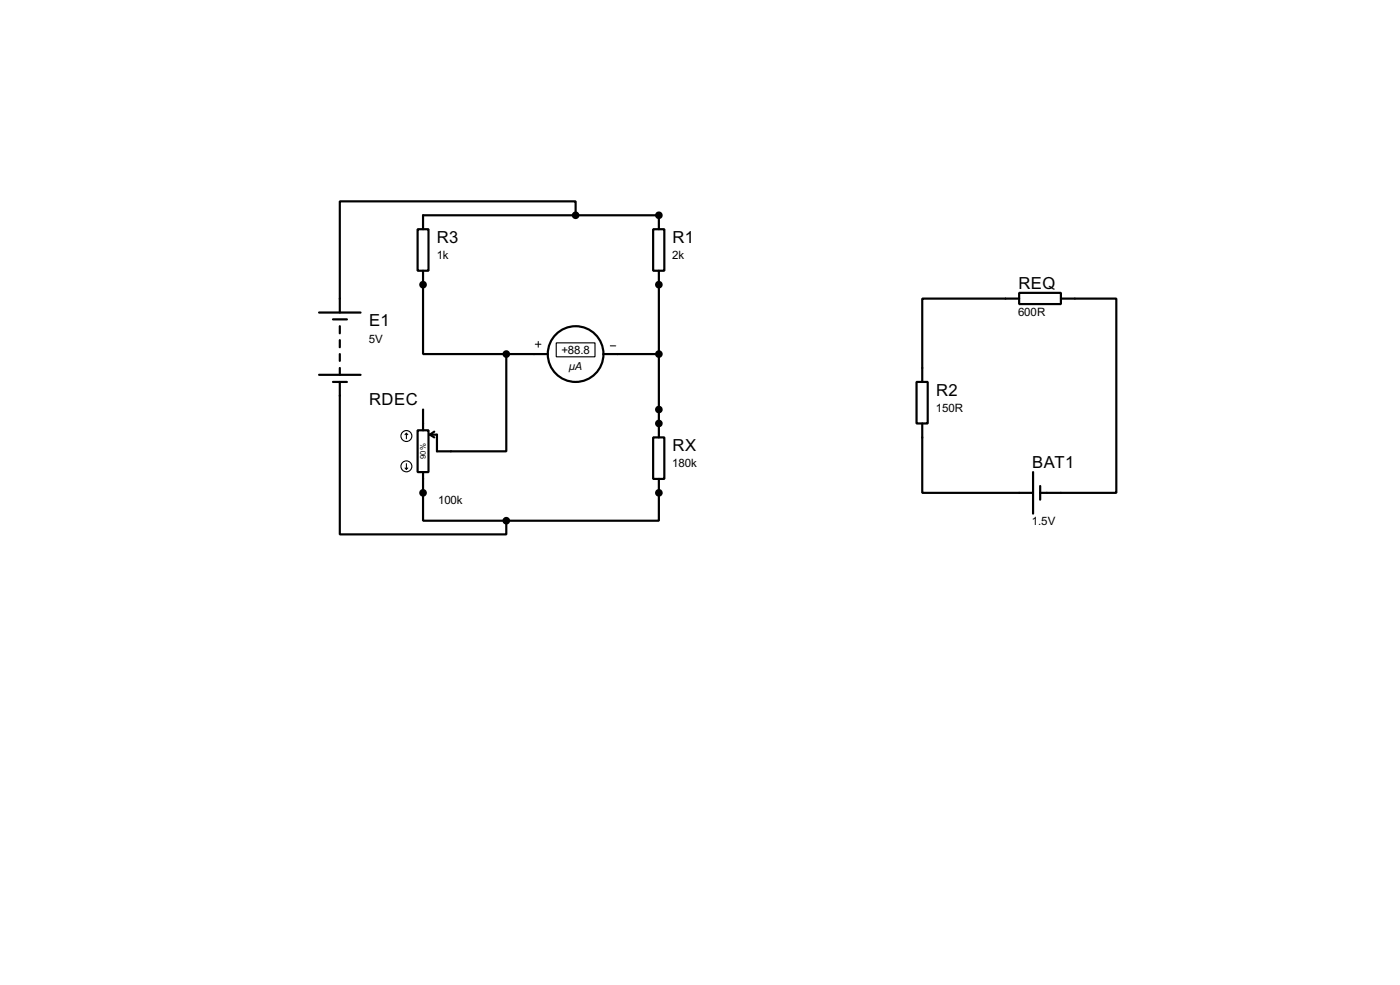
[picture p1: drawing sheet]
<svg xmlns="http://www.w3.org/2000/svg" width="256mm" height="180mm" viewBox="0 0 256 180" stroke-linecap="round" stroke-linejoin="round" font-family="sans-serif">
<g fill="none" stroke="#000" stroke-width=".4">
<path d="M105.5 39.4v-2.5h-43.2v20.3M58.5 57.2h7.6M61 58.5h2.6M62.3 59.7v1.3M76.5 42h2v7.6h-2zM77.5 49.6v15.2h15.3M77.5 42v-2.6h43.2v2.6M119.7 42h2v7.6h-2zM120.7 49.6v30.5M186.7 53.6h7.7v2.1h-7.7zM186.7 54.7h-17.7v15.2M194.4 54.7h10.1v35.5h-13.9"/>
<path d="M58.5 68.6h7.6M61 69.9h2.6M62.3 69.9v27.9h30.5v-2.5M62.3 62.3v1.3M62.3 64.8v1.3M62.3 67.4v1.2M76.5 78.8h2v7.6h-2zM77.5 75v3.8M78.8 79.6l.8 .5M79.6 79l-.8 .6M92.8 64.8v17.8h-12.7v-3h-1.3M92.8 64.8h7.6"/>
<path d="M110.5 64.8h10.2M167.9 69.9h2.1v7.6h-2.1zM169 77.5v12.7h20.3M77.5 86.4v8.9h15.3M119.7 80.1h2v7.6h-2zM120.7 87.7v7.6h-27.9M189.3 86.4v7.6M190.6 89v2.5"/>
<circle cx="105.4" cy="64.8" r="5.1"/>
</g>
<g fill="#000">
<circle cx="120.7" cy="39.4" r=".2"/>
<circle cx="77.5" cy="52.1" r=".2"/>
<circle cx="120.7" cy="52.1" r=".2"/>
<circle cx="120.7" cy="77.5" r=".2"/>
<circle cx="77.5" cy="90.2" r=".2"/>
<circle cx="120.7" cy="90.2" r=".2"/>
</g>
<path d="M98.1 63h1M98.6 62.5v1.1M111.8 63.3h1" fill="none" stroke="#000" stroke-width=".18"/>
<g fill="none" stroke="#000" stroke-width=".2">
<path d="M74.5 79.3l-.3 .3M74.5 79.3l.2 .3M74.5 79.3v1M101.9 62.8h7.1v2.5h-7.1zM74.2 85.7l.3 .2M74.5 84.9v1M74.7 85.7l-.2 .2"/>
<circle cx="74.4" cy="79.8" r="1"/>
<circle cx="74.4" cy="85.4" r="1"/>
</g>
<g fill="#000" stroke="#000" stroke-width=".4">
<circle cx="105.4" cy="39.4" r=".5"/>
<circle cx="120.7" cy="39.4" r=".5"/>
<circle cx="77.5" cy="52.1" r=".5"/>
<circle cx="120.7" cy="52.1" r=".5"/>
<circle cx="92.7" cy="64.8" r=".5"/>
<circle cx="120.7" cy="64.8" r=".5"/>
<circle cx="120.7" cy="75" r=".5"/>
<circle cx="120.7" cy="77.5" r=".5"/>
<circle cx="77.5" cy="90.2" r=".5"/>
<circle cx="92.7" cy="95.3" r=".5"/>
<circle cx="120.7" cy="90.2" r=".5"/>
</g>
<g font-size="3.4">
<text x="80.1" y="44.5">R3</text>
<text x="123.2" y="44.5">R1</text>
<text x="186.6" y="52.8">REQ</text>
<text x="67.6" y="59.8">E1</text>
<text x="67.6" y="74.1">RDEC</text>
<text x="171.5" y="72.5">R2</text>
<text x="123.2" y="82.6">RX</text>
<text x="189.1" y="85.6">BAT1</text>
</g>
<g font-size="2.4">
<text x="80" y="47.4">1k</text>
<text x="123.2" y="47.4">2k</text>
<text x="186.5" y="57.8">600R</text>
<text x="67.6" y="62.7">5V</text>
<text x="102.9" y="64.8">+88.8</text>
<text x="171.5" y="75.4">150R</text>
<text x="123.2" y="85.6">180k</text>
<text x="80.3" y="92.3">100k</text>
<text x="189.1" y="96.1">1.5V</text>
</g>
<text font-size="2.3" x="104.2" y="67.7">µA</text>
<text font-size="1.6" x="78" y="84" transform="rotate(-90 78 84)">90%</text>
</svg>
